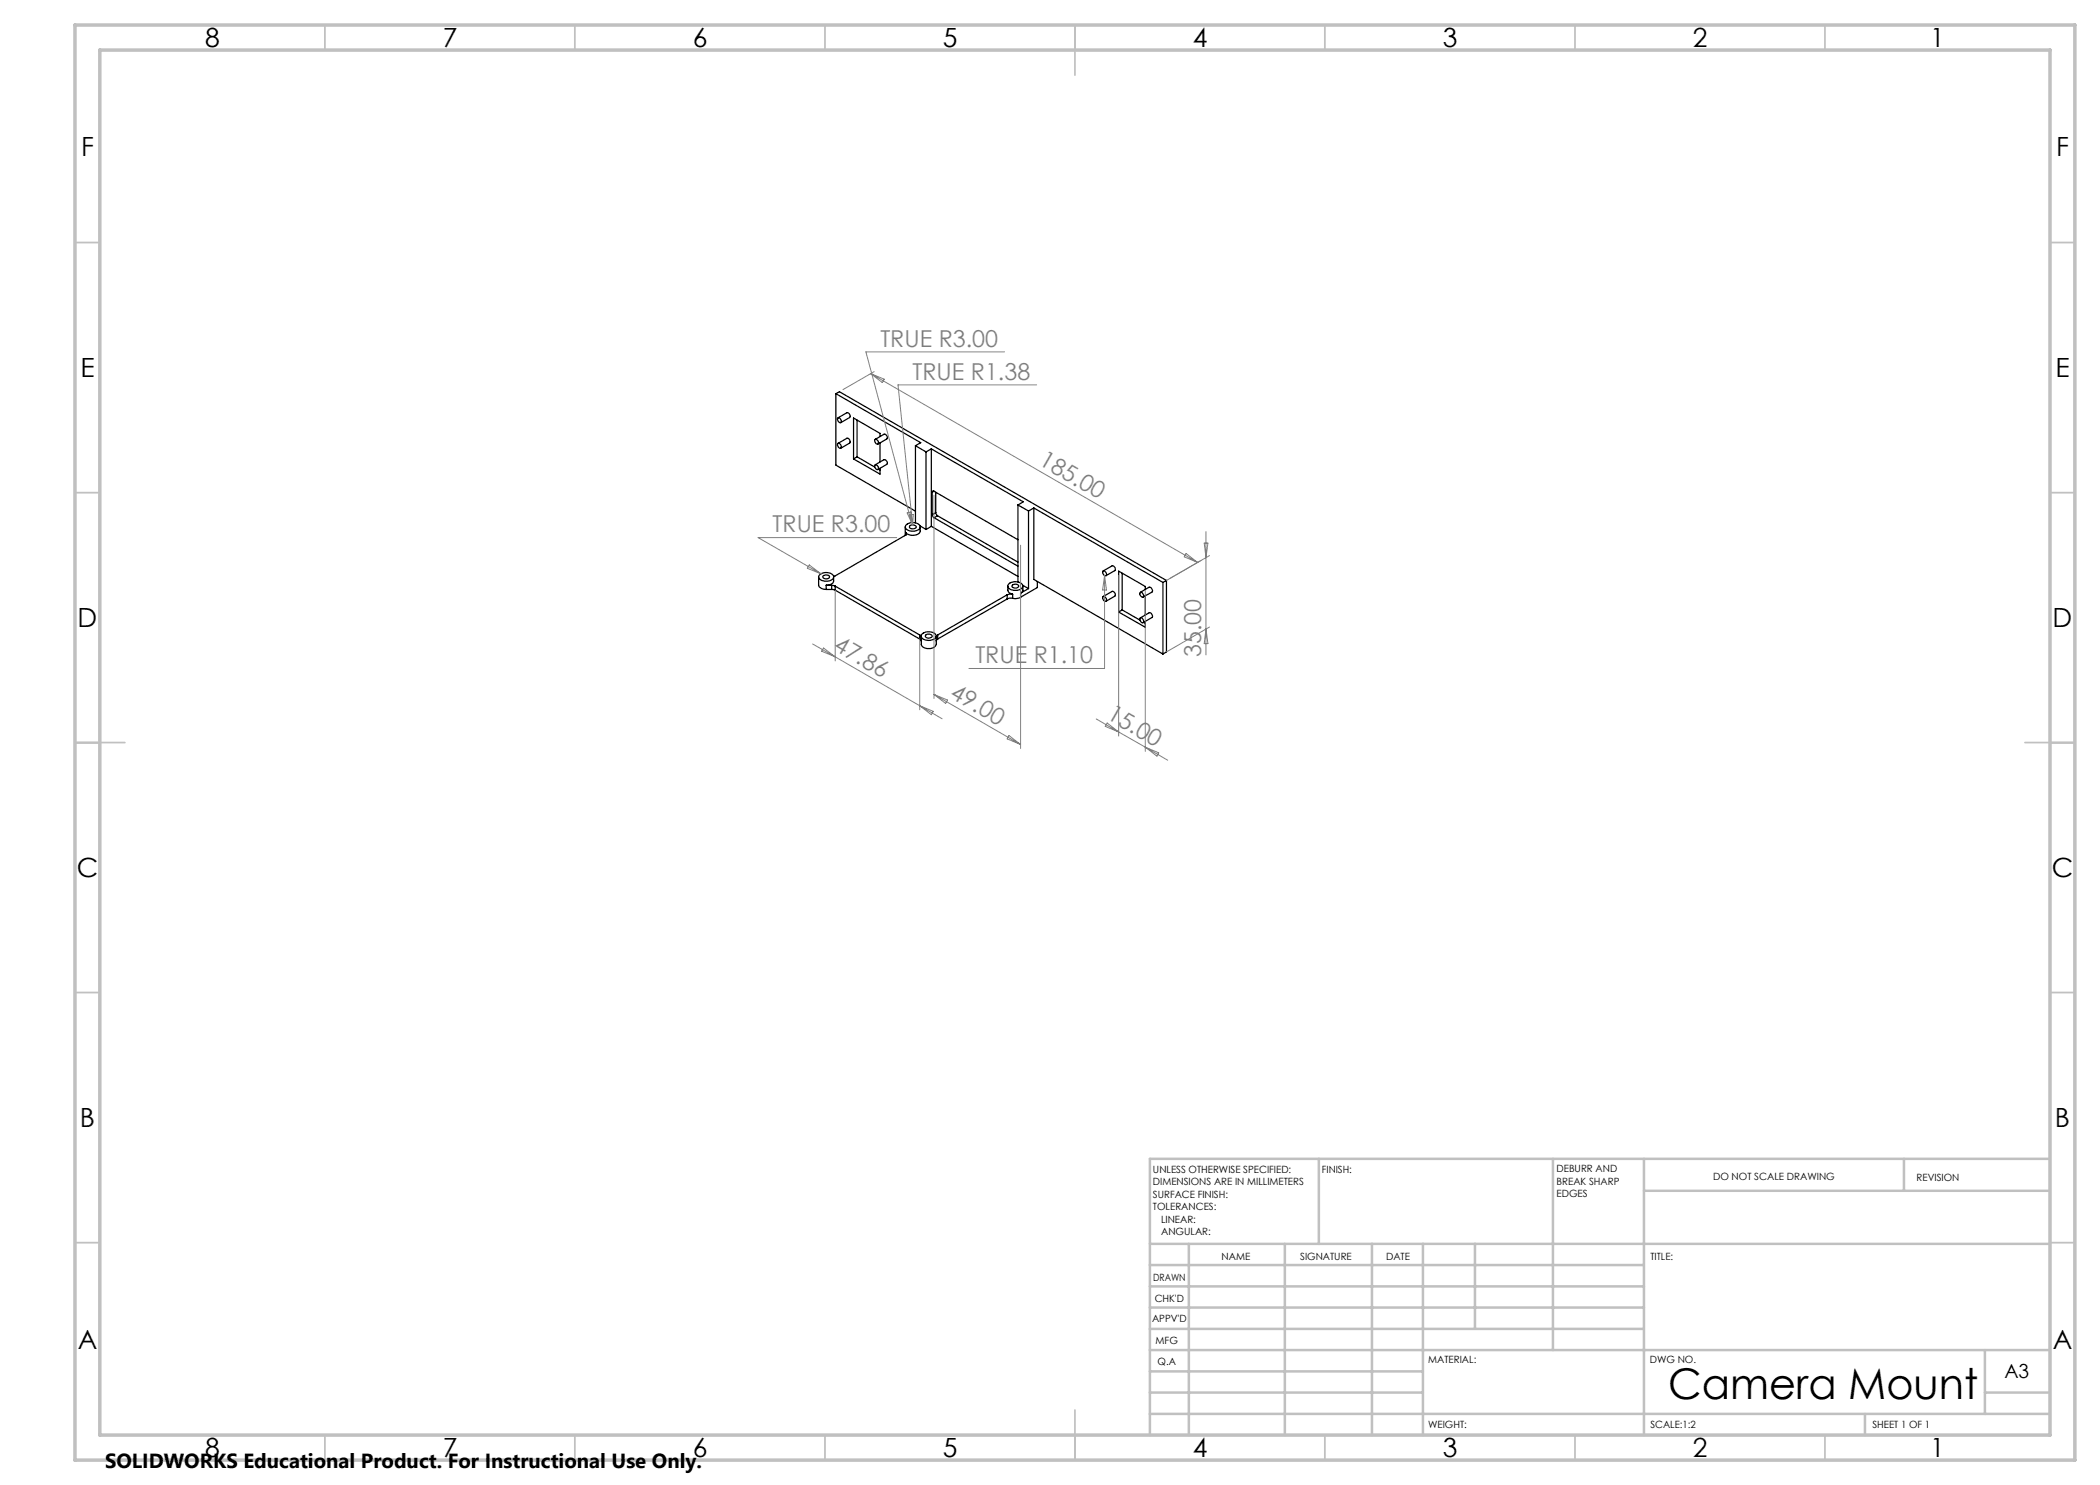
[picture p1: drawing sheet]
<svg xmlns="http://www.w3.org/2000/svg" width="420mm" height="297mm" viewBox="0 0 420 297" stroke-linecap="round" stroke-linejoin="round" font-family="sans-serif">
<g fill="none" stroke="#000" stroke-width=".25">
<path d="M167.2 78.7l16.9 9.8-1 .6M167.2 78.7l.7-.4 65.4 37.8M167.2 78.7v14.3l15.9 9.2M167.6 83.6a.57 .57 0 0 1 .6 .3 .57 .57 0 0 1-.1 .7l-.5-.3-.1-.4zM167.6 88.7a.54 .54 0 0 1 .6 .3 .54 .54 0 0 1-.1 .6l-.5-.2zM167.6 83.6l1.8-1.1a.63 .63 0 0 1 .5 1l-1.7 1M167.6 88.7l1.8-1a.63 .63 0 0 1 .5 .9l-1.7 1M170.7 91.8l5.3 3v-1.1M171.4 91.4l-.7 .4M171.4 84v7.4M171.4 91.4l3.5 2M175 87.9a.53 .53 0 0 1 .6 .3 .53 .53 0 0 1-.1 .6l-.3-.1-.2-.3z"/>
<path d="M175 93a.53 .53 0 0 1 .6 .3 .53 .53 0 0 1-.1 .6l-.5-.4zM175 93l1.8-1.1a.62 .62 0 0 1 .5 1l-1.7 1M175 87.9l1.8-1a.61 .61 0 0 1 .6 .3 .61 .61 0 0 1-.1 .6l-1.7 1M175.7 93.8l.3 .2M176 87.3v-.6l-5.3-3.1v8.2M176 88.6v3.8M183.1 89.1l2.1 1.3M183.1 89.1v15.5M185.2 90.4v15.5M186.3 89.8l18.3 10.6-1 .6M186.3 89.8l-1.1 .6M186.3 89.8v15.5"/>
<path d="M186.4 98.5v4.4M186.8 98.2a.21 .21 0 0 0-.3 0 .21 .21 0 0 0-.1 .3M186.8 98.2l16.8 9.7M186.8 98.2l-.4 .3M187.1 98.5v4M163.7 115.4v1.6l.2 .4 .7 .4 .6 .1M163.8 115.1a1.96 1.96 0 0 1 2.9 .1 1.27 1.27 0 0 1-1.7 1 .94 .94 0 0 1-1.2-1.1zM164.6 115.2a.87 .87 0 0 1 1.3 .2 .76 .76 0 0 1-.7 .4 .76 .76 0 0 1-.7-.5zM165.2 117h1.1M165.2 117v.9M165.2 117.9h1.1M166.3 117l.7 .2"/>
<path d="M166.3 117.9l.7 .1M166.3 117v.9M166.7 115.4l-.1 1.2-.7 .4h-.7M167 117.2l16.9 9.8M167 117.2v.8M167 118l16.9 9.8M181 107h.1M181 105.4v1.6M181.2 106.5a.4 .4 0 0 1-.3 .6l-14.2 8.2M181.2 106.5v.4M181.3 104.9a2.03 2.03 0 0 1 2.7 .3 1.16 1.16 0 0 1-1.4 1.1 1.18 1.18 0 0 1-1.5-1zM181.9 105.2a.78 .78 0 0 1 1.3 .3 .82 .82 0 0 1-1.3-.2z"/>
<path d="M184 105.4v.8a1.69 1.69 0 0 1-2.5 .6l-.3-.3M184 105.2l1.2 .7M186.3 105.3l-1.1 .6M186.3 105.3l17.3 10M186.4 102.9l.4 .6M186.8 103.5l16.8 9.7M187.1 102.5l.4 .6M187.1 102.5l-.7 .4M187.5 103.1l-.7 .4M187.5 103.1l16.1 9.3M201.4 119l-13.9 8M201.4 119v.8"/>
<path d="M201.4 119.8l-13.9 8M201.6 117.2v1.1l.9 .5M201.6 116.9a1.96 1.96 0 0 1 2.9 .1 1.27 1.27 0 0 1-1.7 1.1 .94 .94 0 0 1-1.2-1.2zM202.5 117a.76 .76 0 0 1 1.2 .3 .9 .9 0 0 1-1.3 0zM202.5 118.8l-1.1 .2M202.5 119.7l-.6-.1-.5 .2M202.5 118.8v.9M203.6 101l2.1 1.2M203.6 101v15.4M204.1 119.4l-.9 .3h-.7M204.1 118.6v.8M204.5 117l1.2 .7"/>
<path d="M204.6 117.2v.8l-.1 .4-.4 .2M205.7 117.7l-1.6 .9M205.7 102.2v15.5M206.8 101.6l25.8 14.9M206.8 101.6l-1.1 .6M206.8 101.6v14.3l25.8 14.9M207.5 116.3v1.2l-3.4 1.9M220.6 114.2l1.8-1a.63 .63 0 0 1 .6 .9l-1.8 1M220.6 119.3l1.8-1a.63 .63 0 0 1 .6 .9l-1.8 1.1M220.6 114.2a.6 .6 0 0 1 .6 .3 .6 .6 0 0 1 0 .6 .65 .65 0 0 1-.6-.9zM220.6 119.3a.6 .6 0 0 1 .6 .3 .6 .6 0 0 1 0 .7 .65 .65 0 0 1-.6-1zM224.4 114.6v7.4"/>
<path d="M228 118.6a.56 .56 0 0 1 .6 .2 .56 .56 0 0 1 0 .6l-.5-.3zM228.1 118.5l1.7-1.1a.7 .7 0 0 1 .6 1l-1.8 1M229.1 117.9v-.6l-5.4-3.1v8.2M229.1 119.2v3.8M232.6 116.5v14.3M233.3 116.1l-.7 .4M233.3 116.1v14.3l-.7 .4M183.9 127l.4 .4M183.9 127.8l.4 .4M183.9 127v.8M184.3 127.2v1.7a1.75 1.75 0 0 0 2.9 .1l.1-1.8M184.5 126.7a2.03 2.03 0 0 1 2.7 .4 1.46 1.46 0 0 1-2.1 .9 .76 .76 0 0 1-.8-.4 .76 .76 0 0 1 .2-.9z"/>
<path d="M185.2 126.9a.73 .73 0 0 1 1.2 .4 .8 .8 0 0 1-1.3-.1zM187.5 127l-.2 .4M187.5 127.8l-.2 .4M187.5 127v.8M223.7 122.4l5.4 3v-1.1M224.4 122l-.7 .4M224.4 122l3.6 2M228.1 123.6l1.7-1a.65 .65 0 0 1 .6 .9l-1.8 1M228.1 123.6a.62 .62 0 0 1 .5 .3 .62 .62 0 0 1 0 .7 .7 .7 0 0 1-.5-1zM228.7 124.5l.4 .1"/>
</g>
<g fill="none" stroke="#808080" stroke-width=".2">
<path d="M174.1 74.7l65.4 37.8M174.1 74.7l2.7 1.1-.3 .7zM174.8 74.3l-6.2 3.6M200.9 70.4h-27.7l9.1 34.1M207.3 77h-27.7l2.9 28M186.8 99.1v40.6M161.9 113l2.3 1.8-2.7-1.1zM167 118v14.2M179.4 107.5h-27.8l12.6 7.3M181.4 102.6l.7-.2 .2 2.1zM181.9 103l.8-.1-.2 2.1zM204.1 109v40.7"/>
<path d="M220.9 115.1v18.6h-27.1M220.9 115.1l.4 2.9h-.8zM223.7 115v32.2M229.1 118.1v32.2M237.2 110.7l2.3 1.8-2.6-1.1zM240.2 112.1l-6.2 3.6M240.8 108.6h.8l-.4 2.9zM241.2 106.3v24.7M241.9 111.1l-8.6 5M162.5 128.8l4.5 2.6M164.7 129.6l2.3 1.8-2.7-1.2zM167 131.4l16.9 9.7"/>
<path d="M183.9 127.8v14.2M186.8 138.9l17.3 10M186.8 138.9l2.7 1.1-.4 .7zM241.2 125.8l.4 2.9h-.8zM241.9 125.4l-8.6 5M183.9 141.1l4.5 2.7M183.9 141.1l2.8 1.2-.4 .6zM201.8 147.1l2.3 1.8-2.7-1.1zM219.3 143.8l4.4 2.6M221.4 144.6l2.3 1.8-2.6-1.1zM223.7 146.4l5.4 3M229.1 149.4l4.4 2.6"/>
<path d="M229.1 149.4l2.6 1.2-.3 .6z"/>
</g>
<g fill="none" stroke="#c0c0c0" stroke-width=".35">
<path d="M65 5v5M115 5v5M165 5v5M215 5v10M265 5v5M315 5v5M365 5v5M15 48.5h5M410 48.5h5M15 98.5h5M410 98.5h5M15 148.5h10"/>
<path d="M405 148.5h10M15 198.5h5M410 198.5h5M15 248.5h5M410 248.5h5M65 287v5M115 287v5M165 287v5M215 282v10M265 287v5M315 287v5M365 287v5"/>
</g>
<g fill="none" stroke="#c0c0c0" stroke-width=".5">
<path d="M263.8 231.8v17M310.6 231.8v38.2M328.8 231.8v55.2M328.8 238.2h81.2M380.8 231.8v6.4M410 231.8h-180v55.2M230 248.8h180M230 257.3h98.8M230 253h98.8M237.8 248.8v38.2M257 248.8v38.2M274.4 248.8v38.2"/>
<path d="M284.6 248.8v38.2M295 248.8v17M230 265.8h98.8M230 261.5h98.8M230 278.5h54.6M230 274.3h54.6M230 270h180M397 278.5h13M397 270v12.8M230 282.8h180M373 282.8v4.2"/>
</g>
<path d="M15 5h400v287h-400zM20 10h390v277h-390z" fill="none" stroke="#c0c0c0" stroke-width=".7"/>
<text font-size="8.5" x="333.6" y="279.7">Camera Mount</text>
<g font-size="5.3">
<text x="41" y="9.5">8</text>
<text x="88.5" y="9.5">7</text>
<text x="138.5" y="9.5">6</text>
<text x="188.5" y="9.5">5</text>
<text x="238.5" y="9.5">4</text>
<text x="288.5" y="9.5">3</text>
<text x="338.5" y="9.5">2</text>
<text x="386" y="9.5">1</text>
<text x="16.2" y="31.3">F</text>
<text x="411.2" y="31.3">F</text>
<text x="16.1" y="75.5">E</text>
<text x="411.1" y="75.5">E</text>
<text x="15.5" y="125.5">D</text>
<text x="410.5" y="125.5">D</text>
<text x="15.4" y="175.5">C</text>
<text x="410.4" y="175.5">C</text>
<text x="16" y="225.5">B</text>
<text x="411" y="225.5">B</text>
<text x="15.5" y="269.8">A</text>
<text x="410.5" y="269.8">A</text>
<text x="41" y="291.5">8</text>
<text x="88.5" y="291.5">7</text>
<text x="138.5" y="291.5">6</text>
<text x="188.5" y="291.5">5</text>
<text x="238.5" y="291.5">4</text>
<text x="288.5" y="291.5">3</text>
<text x="338.5" y="291.5">2</text>
<text x="386" y="291.5">1</text>
</g>
<g font-size="4.7" fill="#808080">
<text x="176.1" y="69.3">TRUE R3.00</text>
<text x="182.5" y="75.9">TRUE R1.38</text>
<text x="207.6" y="92.8" transform="rotate(30 207.6 92.8)">185.00</text>
<text x="154.5" y="106.5">TRUE R3.00</text>
<text x="166.5" y="129.9" transform="rotate(30 166.5 129.9)">47.86</text>
<text x="240.2" y="131.4" transform="rotate(-90 240.2 131.4)">35.00</text>
<text x="195.1" y="132.7">TRUE R1.10</text>
<text x="189.7" y="139.4" transform="rotate(30 189.7 139.4)">49.00</text>
<text x="221.1" y="143.7" transform="rotate(30 221.1 143.7)">15.00</text>
</g>
<text font-size="4.1" x="21" y="293.7">SOLIDWORKS Educational Product. For Instructional Use Only.</text>
<text font-size="3.9" x="400.9" y="275.5">A3</text>
<g font-size="2">
<text x="230.6" y="234.6">UNLESS OTHERWISE SPECIFIED:</text>
<text x="230.6" y="237.1">DIMENSIONS ARE IN MILLIMETERS</text>
<text x="230.6" y="239.6">SURFACE FINISH:</text>
<text x="264.4" y="234.6">FINISH:</text>
<text x="311.3" y="234.5">DEBURR AND</text>
<text x="311.3" y="237">BREAK SHARP</text>
<text x="311.3" y="239.5">EDGES</text>
<text x="342.6" y="236">DO NOT SCALE DRAWING</text>
<text x="383.3" y="236.2">REVISION</text>
<text x="230.6" y="242.1">TOLERANCES:</text>
<text x="232.2" y="244.6">LINEAR:</text>
<text x="232.2" y="247.1">ANGULAR:</text>
<text x="244.3" y="252">NAME</text>
<text x="260" y="251.9">SIGNATURE</text>
<text x="277.2" y="251.9">DATE</text>
<text x="330.1" y="251.9">TITLE:</text>
<text x="230.6" y="256.1">DRAWN</text>
<text x="230.9" y="260.3">CHK'D</text>
<text x="230.4" y="264.4">APPV'D</text>
<text x="231.1" y="268.8">MFG</text>
<text x="231.5" y="273">Q.A</text>
<text x="285.6" y="272.5">MATERIAL:</text>
<text x="330" y="272.5">DWG NO.</text>
<text x="285.6" y="285.5">WEIGHT:</text>
<text x="330.1" y="285.6">SCALE:1:2</text>
<text x="374.5" y="285.6">SHEET 1 OF 1</text>
</g>
</svg>
